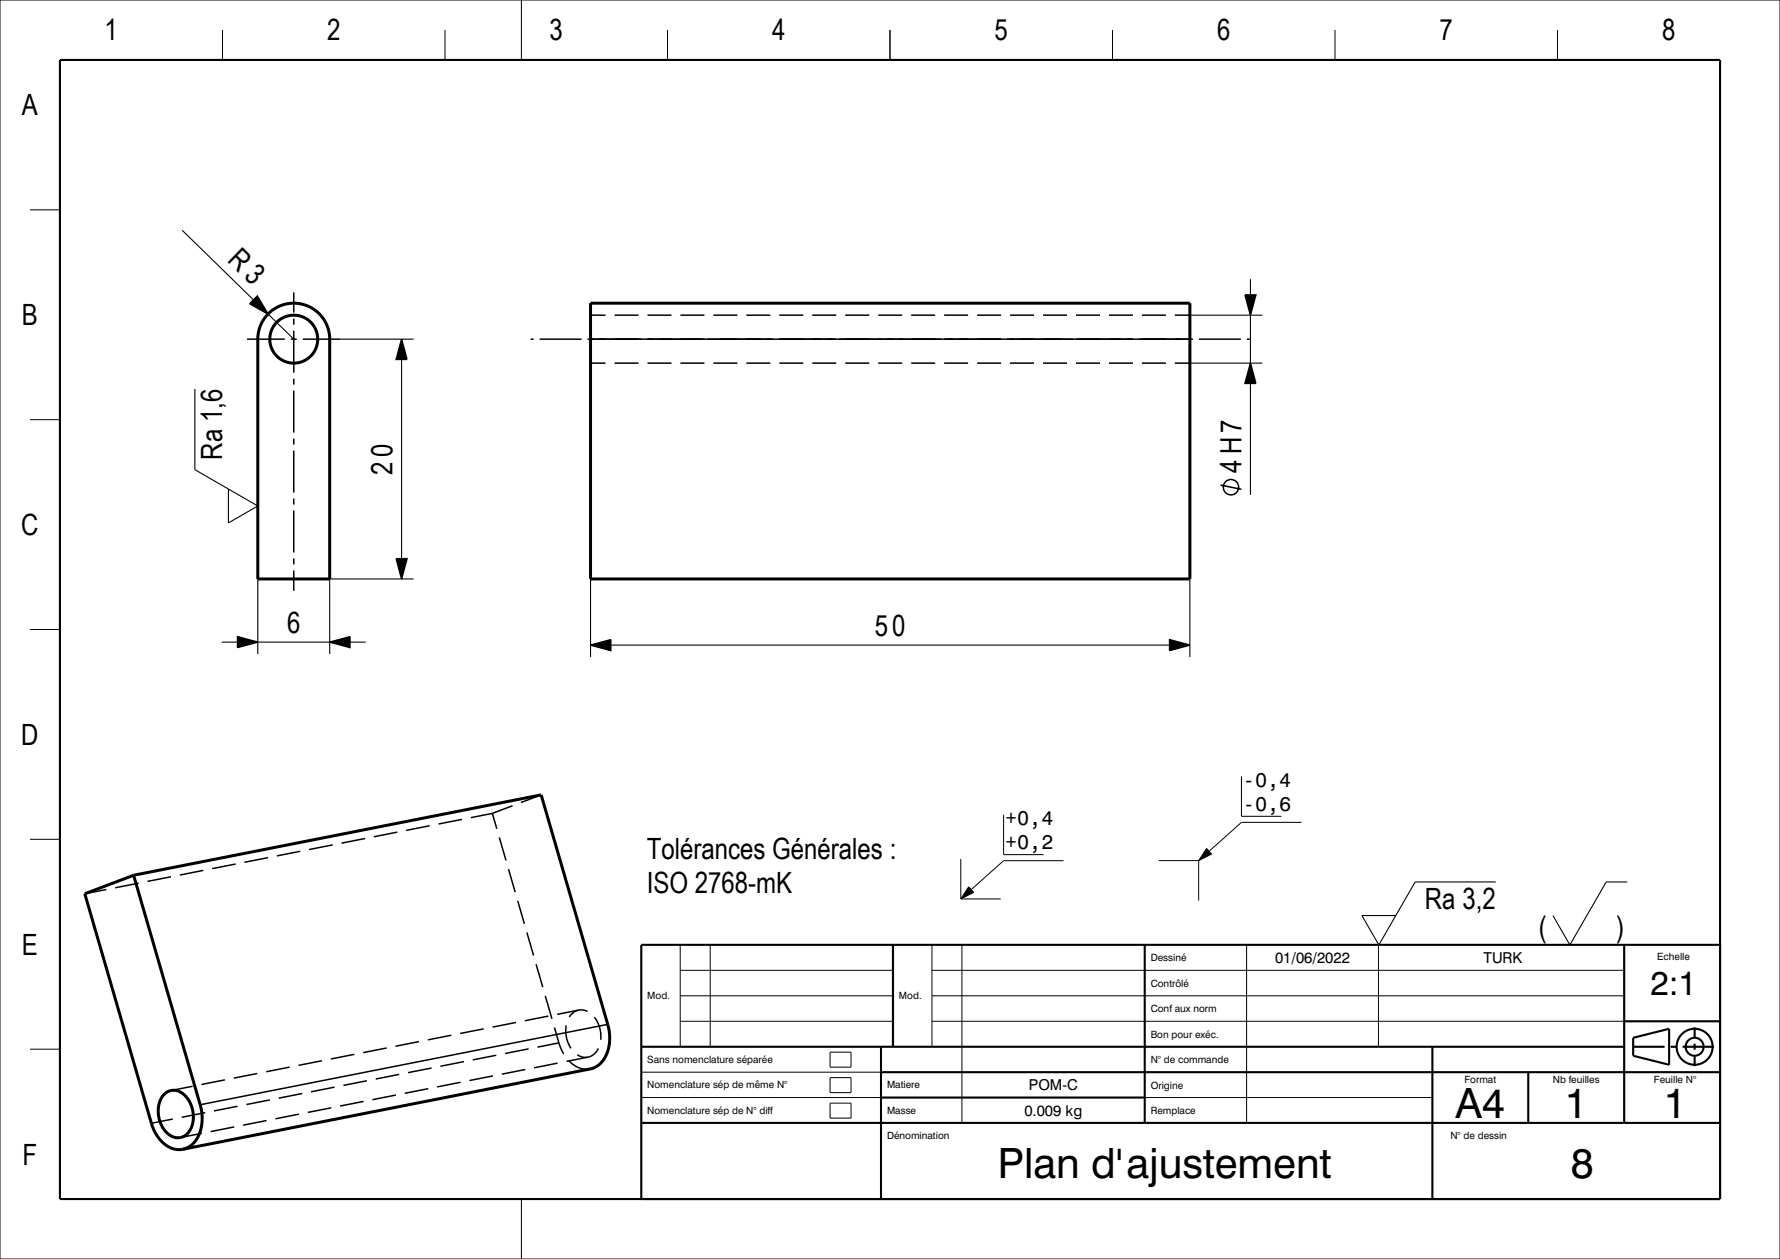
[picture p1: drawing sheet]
<svg xmlns="http://www.w3.org/2000/svg" width="297mm" height="210mm" viewBox="0 0 297 210" stroke-linecap="round" stroke-linejoin="round" font-family="sans-serif">
<g fill="#000">
<path d="M42.9 49.4l1.8 3-3-1.7z" fill-rule="evenodd"/>
<path d="M67 56.6l.9 3.4h-1.8z" fill-rule="evenodd"/>
<path d="M207.7 49.2h1.8l-.9 3.4z" fill-rule="evenodd"/>
<path d="M208.6 60.6l.9 3.4h-1.8z" fill-rule="evenodd"/>
<path d="M66.1 93.2h1.8l-.9 3.4z" fill-rule="evenodd"/>
<path d="M39.6 106.2l3.4 .9-3.4 .9z" fill-rule="evenodd"/>
<path d="M55 107.1l3.4-.9v1.8z" fill-rule="evenodd"/>
<path d="M98.5 107.6l3.4-.9v1.8z" fill-rule="evenodd"/>
<path d="M195.2 106.7l3.3 .9-3.3 .9z" fill-rule="evenodd"/>
<path d="M161.6 147.9l.9 1-2.2 1z" fill-rule="evenodd"/>
<path d="M201.3 141.5l.9 1-2.2 1.1z" fill-rule="evenodd"/>
</g>
<g fill="none" stroke="#000" stroke-width=".18">
<path d="M30.4 38.4l11.9 11.6M44.7 52.4l4.3 4.2M56.8 56.6h12.2M67 60v33.2M198.5 52.6h12.1M208.6 46.6v2.6M208.6 52.6v8M32.5 64.9v13.4l10.5 6.1-4.9 2.8v-5.6M198.5 60.6h12.1M208.6 64v18.5M43 96.6v12.5M69 96.6h-14v12.5"/>
<path d="M98.5 96.6v13M198.5 96.6v13M37 107.1h2.6M43 107.1h12M58.4 107.1h2.6M101.9 107.6h93.3M249.6 147.1h-13.5l-6 10.5-2.9-4.9h5.7M271.5 147.1h-3.5l-6.1 10.5-2.8-4.9"/>
</g>
<g fill="none" stroke="#000" stroke-width=".25">
<path d="M41.2 56.6h6.3M42.9 49.4l1.8 3-3-1.7zM48.5 56.6h1M49 48.8v3.4M49 53.2v1M49 55.2v7M50.5 56.6h6.3M67 56.6l.9 3.4h-1.8zM88.5 56.6h.5M90 56.6h7M98 56.6h101M98.5 52.6h2.5"/>
<path d="M102.5 52.6h4M108 52.6h4M113.5 52.6h4M119 52.6h4M124.5 52.6h4M130 52.6h4M135.5 52.6h4M141 52.6h4M146.5 52.6h4M152 52.6h4M157.5 52.6h4M163 52.6h4"/>
<path d="M168.5 52.6h4M174 52.6h4M179.5 52.6h4M185 52.6h4M190.5 52.6h4M196 52.6h2.5M200 56.6h7M207.7 49.2h1.8l-.9 3.4zM208 56.6h.5M49 63.2v1M49 65.2v7M49 73.2v1"/>
<path d="M49 75.2v7M98.5 60.6h2.5M102.5 60.6h4M108 60.6h4M113.5 60.6h4M119 60.6h4M124.5 60.6h4M130 60.6h4M135.5 60.6h4M141 60.6h4M146.5 60.6h4M152 60.6h4"/>
<path d="M157.5 60.6h4M163 60.6h4M168.5 60.6h4M174 60.6h4M179.5 60.6h4M185 60.6h4M190.5 60.6h4M196 60.6h2.5M208.6 60.6l.9 3.4h-1.8zM49 83.2v1M49 85.2v7M49 93.2v1"/>
<path d="M49 95.2v3.3M66.1 93.2h1.8l-.9 3.4zM203.6 80.9l3.5 .7M39.6 106.2l3.4 .9-3.4 .9zM55 107.1l3.4-.9v1.8zM98.5 107.6l3.4-.9v1.8zM195.2 106.7l3.3 .9-3.3 .9zM60.9 139.9l-3.9 .7M66.3 138.8l-3.9 .8M71.7 137.7l-3.9 .8M77.1 136.7l-3.9 .7M82.2 135.7l-3.6 .7"/>
<path d="M82.2 135.7l.7 2.6M83.3 139.7l1.1 3.8M85.5 134.4l-3.3 1.3M90.3 132.6l-3.4 1.3M17.7 148.4l-3.6 .7M23.1 147.3l-3.9 .8M28.5 146.2l-3.9 .8M33.9 145.2l-3.9 .8M39.3 144.1l-3.9 .8M44.7 143.1l-3.9 .7M50.1 142l-3.9 .8M55.5 140.9l-3.9 .8"/>
<path d="M84.8 145l1.2 3.8M86.4 150.3l1.1 3.8M87.9 155.5l1.1 3.9M42.9 179.1l-3.9 .7M48.3 178l-3.9 .8M53.7 176.9l-3.9 .8M59.1 175.9l-3.9 .7M64.5 174.8l-3.9 .8M66.6 179.2l-3.9 .8M69.9 173.7l-3.9 .8M72 178.1l-3.9 .8M75.3 172.7l-3.9 .8"/>
<path d="M77.4 177.1l-3.9 .8M80.7 171.6l-3.9 .8M82.3 179.5l-4 .7M82.8 176l-3.9 .8M86.1 170.5l-3.9 .8M87.7 178.4l-4 .8M88.2 175l-3.9 .7M89.4 160.8l1.2 3.9M91 166.1l1.1 3.8M91.5 169.5l-3.9 .8M92.5 171.4l.8 2.6M93 177.3l-3.9 .8"/>
<path d="M93.3 174l.8 1.8M93.3 174l-3.6 .7M94.5 171a5.4 5.4 0 0 0 .8 3.9M95 177a3.9 3.9 0 0 0 3.5 1.3M96.3 175.9l.8 .4h1M96.6 168.5l-.9 .4-.7 .7M96.6 168.5h.7l.7 .2M96.6 168.5l-3.6 .7M98.1 176.3l-3.6 .7M99.2 169.7a5.3 5.3 0 0 1 1 3.7M99.8 174.9l-.7 1-1 .4M101.4 170.9l-68 13.4"/>
<path d="M28.8 186.7l-3.5 .7M32.1 181.2l-3.5 .7M33.7 189l-3.6 .7M34.2 185.6l-3.9 .8M37.5 180.1l-3.9 .8M39.1 188l-3.9 .7M39.6 184.5l-3.9 .8M44.5 186.9l-3.9 .8M45 183.5l-3.9 .7M49.9 185.8l-3.9 .8M50.4 182.4l-3.9 .8M55.3 184.8l-3.9 .8"/>
<path d="M55.8 181.3l-3.9 .8M60.7 183.7l-4 .8M61.2 180.3l-3.9 .7M66.1 182.7l-4 .7M71.5 181.6l-4 .8M76.9 180.5l-4 .8"/>
<circle cx="205.4" cy="81.3" r="1.28"/>
</g>
<g fill="none" stroke="#000" stroke-width=".5">
<path d="M44.7 52.4a6 6 0 0 1 6.6-1.4 6 6 0 0 1 3.7 5.6v40h-12v-40a6 6 0 0 1 1.7-4.2zM98.5 50.6h100v46h-100zM22.3 146l-8.2 3.1 11.2 38.3a5.5 5.5 0 0 0 4.5 4.4l.7-.1M22.3 146l11.1 38.3a6.3 6.3 0 0 1-1.7 6.9l-1.2 .5M22.3 146l68-13.4 11.1 38.3a6.5 6.5 0 0 1-1.6 6.8l-1.3 .6-68 13.4M27.4 182.5a2.5 2.5 0 0 1 3.9 .8 4.7 4.7 0 0 1-.2 6 2.51 2.51 0 0 1-3.8-.9 4.8 4.8 0 0 1 .1-5.9z"/>
<circle cx="49" cy="56.6" r="4"/>
</g>
<g fill="none" stroke="#000" stroke-width=".17">
<path d="M0 0h297v210h-297zM37.1 5v5M74.2 5v5M87 0v10M111.4 5v5M148.5 5v5M185.6 5v5M222.8 5v5M259.9 5v5M5 35h5M5 70h5M5 105h5"/>
<path d="M5 140h5M167.5 135.9v6.7h6.6M207.1 129.5v6.7h6.7M217.1 137.2h-10l-5.4 4.8M113.5 157.6v17M118.5 157.6v17M155.5 157.6v17M160.3 143.3v6.6M160.3 149.9h6.7M160.5 157.6v29.7M161.6 147.9l.9 1-2.2 1zM177.5 143.6h-10l-5.4 4.8"/>
<path d="M193.3 143.6h6.7M200 143.6v6.6M201.3 141.5l.9 1-2.2 1.1zM208 157.6v29.7M230 157.6v17M5 175h5M107 178.8h40M113.5 170.4h35.5M113.5 166.1h35.5M113.5 161.9h35.5M138.5 175.5h3.5v2.5h-3.5zM138.5 179.8h3.5v2.5h-3.5z"/>
<path d="M155.5 170.4h115.5M155.5 166.1h115.5M155.5 161.9h115.5M107 183.1h132M138.5 184h3.5v2.5h-3.5zM87 200v10"/>
</g>
<g fill="none" stroke="#000" stroke-width=".35">
<path d="M10 10h277v190h-277zM149 157.6v17M191 157.6v29.7M271 157.6v29.7M287 157.6h-180v42.4M107 174.6h164M147 174.6v25.4M147 178.8h140M239 174.6v25.4M255 178.8v8.5M271 170.4h16M272.5 174.6h5.2"/>
<path d="M272.5 173.1l6-1.5v6l-6-1.5zM278.8 174.6h.9M280.8 174.6h5.2M282.8 171.4v1.7M282.8 174.1v1M282.8 176.1v1.7M107 187.3h180M147 183.1h44"/>
<circle cx="282.8" cy="174.6" r="1.5"/>
<circle cx="282.8" cy="174.6" r="3"/>
</g>
<g font-size="7">
<text x="242.9" y="186.5">A4</text>
<text x="261.1" y="186.5">1</text>
<text x="277.6" y="186.5">1</text>
<text x="166.5" y="196.5">Plan d'ajustement</text>
<text x="262.1" y="196.5">8</text>
</g>
<text font-size="5.6" x="275.4" y="166">2:1</text>
<g font-size="4.9">
<text x="17.4" y="6.7">1</text>
<text x="54.6" y="6.7">2</text>
<text x="91.7" y="6.7">3</text>
<text x="128.8" y="6.7">4</text>
<text x="165.9" y="6.7">5</text>
<text x="203.1" y="6.7">6</text>
<text x="240.2" y="6.7">7</text>
<text x="277.3" y="6.7">8</text>
<text x="3.7" y="19.2">A</text>
<text x="37.8" y="43.5" transform="rotate(44 37.8 43.5)">R 3</text>
<text x="3.7" y="54.2">B</text>
<text x="37.1" y="76.7" transform="rotate(-90 37.1 76.7)">Ra 1,6</text>
<text x="65.5" y="79.1" transform="rotate(-90 65.5 79.1)">20</text>
<text x="207.1" y="79" transform="rotate(-90 207.1 79)">4 H7</text>
<text x="3.6" y="89.2">C</text>
<text x="47.9" y="105.6">6</text>
<text x="146" y="106.1">50</text>
<text x="3.6" y="124.2">D</text>
<text x="107.9" y="143.4">Tolérances Générales :</text>
<text x="107.9" y="148.9">ISO 2768-mK</text>
<text x="237.8" y="151.7">Ra 3,2</text>
<text x="3.7" y="159.2">E</text>
<text x="256.8" y="156.2">(</text>
<text x="269.6" y="156.2">)</text>
<text x="3.8" y="194.2">F</text>
</g>
<g font-size="3.4">
<text x="207.4" y="131.2">-0,4</text>
<text x="167.7" y="137.6">+0,4</text>
<text x="207.4" y="135.3">-0,6</text>
<text x="167.7" y="141.6">+0,2</text>
</g>
<g font-size="2.5">
<text x="212.7" y="160.6">01/06/2022</text>
<text x="247.5" y="160.6">TURK</text>
<text x="171.7" y="181.9">POM-C</text>
<text x="170.9" y="186.1">0.009 kg</text>
</g>
<g font-size="1.7">
<text x="192" y="160.3">Dessiné</text>
<text x="276.5" y="160.2">Echelle</text>
<text x="108" y="166.7">Mod.</text>
<text x="150" y="166.7">Mod.</text>
<text x="192" y="164.6">Contrôlé</text>
<text x="192" y="173.1">Bon pour exéc.</text>
<text x="192" y="168.8">Conf aux norm</text>
<text x="108" y="177.3">Sans nomenclature séparée</text>
<text x="192" y="177.3">N° de commande</text>
<text x="108" y="181.6">Nomenclature sép de même N°</text>
<text x="108" y="185.8">Nomenclature sép de N° diff</text>
<text x="148" y="185.8">Masse</text>
<text x="148" y="181.6">Matiere</text>
<text x="192" y="185.8">Remplace</text>
<text x="192" y="181.6">Origine</text>
<text x="244.3" y="180.6">Format</text>
<text x="259.1" y="180.6">Nb feuilles</text>
<text x="276" y="180.6">Feuille N°</text>
<text x="148" y="189.9">Dénomination</text>
<text x="242" y="189.9">N° de dessin</text>
</g>
</svg>
